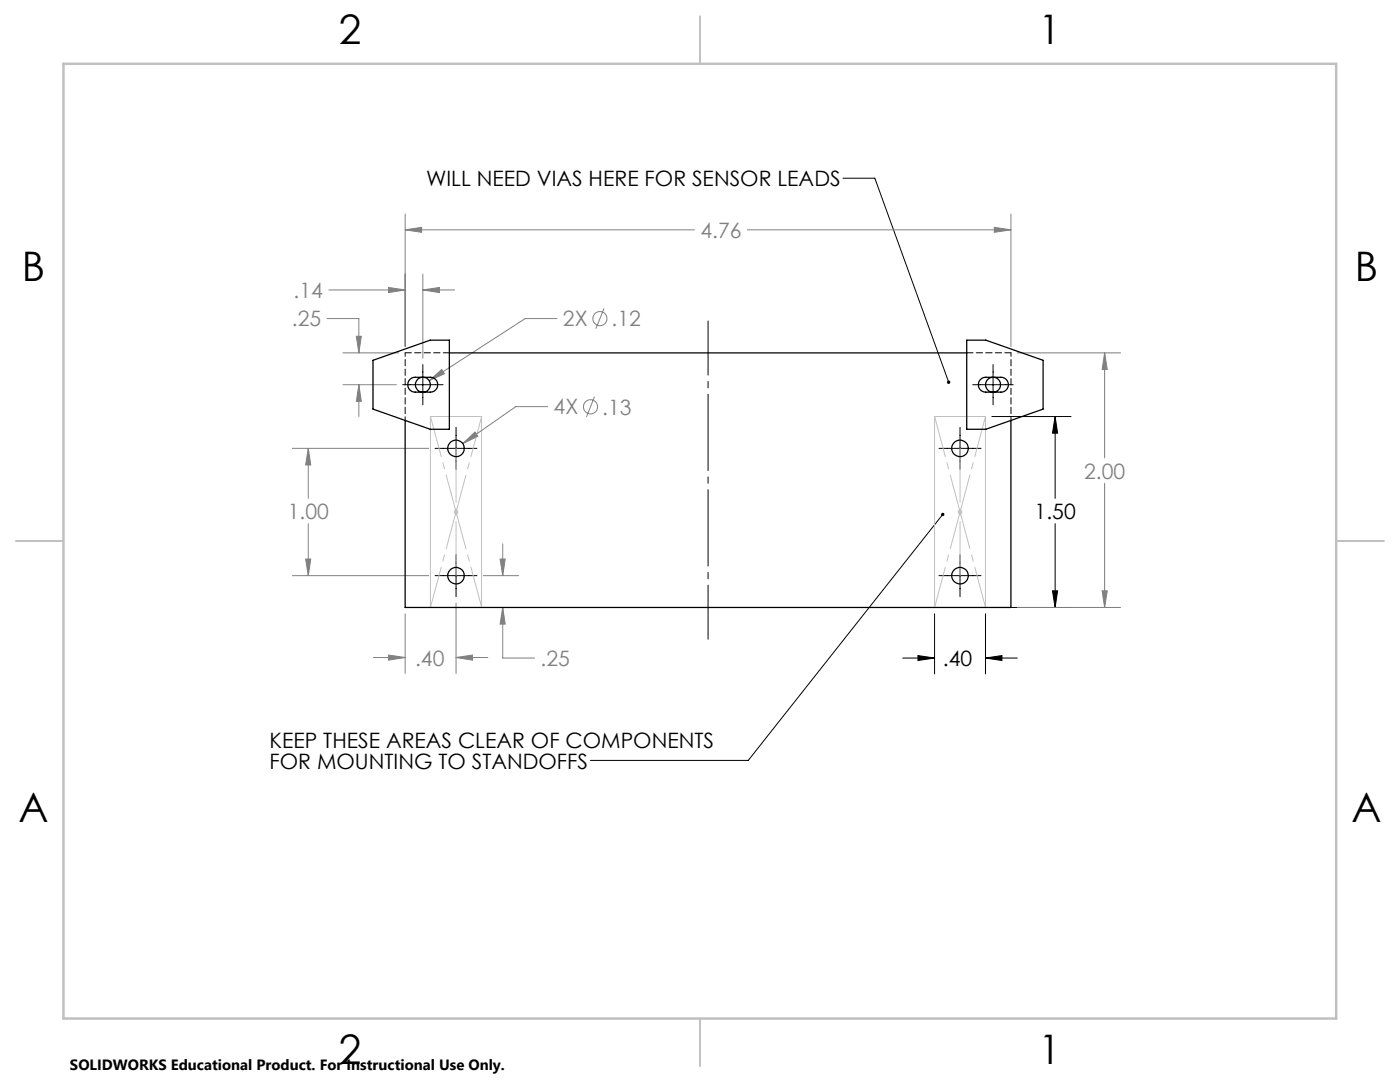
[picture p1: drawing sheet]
<svg xmlns="http://www.w3.org/2000/svg" width="279mm" height="216mm" viewBox="0 0 279 216" stroke-linecap="round" stroke-linejoin="round" font-family="sans-serif">
<g fill="none" stroke="#808080" stroke-width=".2">
<path d="M65.6 57.9h15.3M77.5 57.4l3.4 .5-3.4 .5zM80.9 45.9l3.2-.5v1zM80.9 42.7v26.4M80.9 45.9h57.7M84.4 57.9l3.3-.5v1zM84.4 54.7v16.8M84.4 57.9h6.3M149.2 45.9h52.6M198.4 45.4l3.4 .5-3.4 .5zM201.8 42.7v26.4M65.3 63.6h6.3v6.8"/>
<path d="M68.4 76.8h10.7M68.4 70.4h11.2M71.1 67.1h1l-.5 3.3zM71.6 76.8l.5 3.3h-1zM71.6 76.8v6.3M85.7 76l2.5-2.3 .5 .9zM111.2 63.6h-6.4l-19.1 12.4M118.6 79.2l-1.5 4M120.5 61.6l-1.6 4M203 70.4h20.6M220.5 70.4l.5 3.3h-1zM220.5 70.4v21"/>
<path d="M58.3 89.5h27.2M61.5 89.5l.5 3.3h-1zM61.5 89.5v9.9M92.4 88.5l2.4-2.3 .6 .9zM109.3 81.1h-6.4l-10.5 7.4M220.5 96.4v24.8M58.3 114.9h27.2M61 111.5h1l-.5 3.4zM61.5 104.5v10.4M96.4 114.9h7.1M99.8 111.5h1l-.5 3.4zM100.3 108.5v6.4"/>
<path d="M220 117.9h1l-.5 3.3zM74.5 131.2h6.4M77.5 130.7l3.4 .5-3.4 .5zM80.9 122.5v11.9M91 131.2l3.3-.5v1zM91 120.3v14.1M91 131.2h6.4M100.3 121.2l.5 3.3h-1zM100.3 121.2v10.1h6.4M203 121.2h20.6"/>
<circle cx="119.7" cy="63.6" r="1.41"/>
<circle cx="117.9" cy="81.2" r="1.41"/>
</g>
<g fill="none" stroke="#000" stroke-width=".2">
<path d="M168.2 35.6h6.4l14.7 40.7M80.4 76.8h8M84.4 72.7v8.1M194.1 76.8h8.1M198.2 72.7v8.1M86.8 89.5h8.4M91 85.3v8.4M187.4 89.5h8.4M191.6 85.3v8.4M197.9 83.1h15.8M210.6 83.1v16.3M210.6 83.1l.5 3.3h-1.1z"/>
<path d="M86.8 114.9h8.4M91 110.7v8.4M187.4 114.9h8.4M188.1 102.7l-38.8 49h-31.5M191.6 110.7v8.4M210 117.9h1.1l-.5 3.3zM210.6 104.5v16.7M180.2 131.3h6.3M183.2 130.8l3.3 .5-3.3 .5zM186.5 122.5v12M196.7 122.5v12M196.7 131.3h6.3"/>
<path d="M196.7 131.3l3.3-.5v1zM197.9 121.2h15.8"/>
</g>
<path d="M85.9 83.1h10.2v38.1h-10.2zM186.5 83.1h10.2v38.1h-10.2zM90.5 102.2h1M90.7 101.8l.7 .7M91 101.7v1M91.4 101.8l-.7 .7M191.1 102.2h1M191.2 101.8l.7 .7M191.6 101.7v1M191.9 101.8l-.7 .7" fill="none" stroke="#c0c0c0" stroke-width=".2"/>
<path d="M141.3 64v63.5" fill="none" stroke="#000" stroke-width=".2" stroke-dasharray="15.2 1.3 1.3 1.3" stroke-dashoffset="4.4"/>
<path d="M85.9 83.1l10.2 38.1M85.9 121.2l10.2-38.1" fill="none" stroke="#c0c0c0" stroke-width=".2" stroke-dasharray="15.2 1.3 1.3 1.3" stroke-dashoffset="6.9"/>
<path d="M91 89.4v25.4M191.6 89.4v25.4" fill="none" stroke="#c0c0c0" stroke-width=".2" stroke-dasharray="15.2 1.3 1.3 1.3" stroke-dashoffset="4.4"/>
<path d="M186.5 83.1l10.2 38.1M186.5 121.2l10.2-38.1" fill="none" stroke="#c0c0c0" stroke-width=".2" stroke-dasharray="15.2 1.3 1.3 1.3" stroke-dashoffset="7"/>
<path d="M139.7 3.2v9.5M3.1 107.9h9.6M266.7 107.9h9.5M139.7 203.2v9.6" fill="none" stroke="#c0c0c0" stroke-width=".25"/>
<path d="M12.7 12.7h254v190.5h-254z" fill="none" stroke="#c0c0c0" stroke-width=".5"/>
<g fill="#000">
<path d="M188 102.4a.35 .35 0 0 0-.1 .5 .35 .35 0 0 0 .5 0 .35 .35 0 0 0-.1-.5l-.2 .3 .2-.3zM189.2 76a.35 .35 0 0 0-.2 .4 .35 .35 0 0 0 .4 .2l-.1-.3 .1 .3 .2-.1a.35 .35 0 0 0 0-.5 .35 .35 0 0 0-.4 0z"/>
<path d="M210 117.9h1.1l-.5 3.3zM210.6 83.1l.5 3.3h-1.1zM183.2 130.8l3.3 .5-3.3 .5zM196.7 131.3l3.3-.5v1z"/>
</g>
<path d="M84.4 57.9l3.3-.5v1zM77.5 57.4l3.4 .5-3.4 .5zM71.6 76.8l.5 3.3h-1zM71.1 67.1h1l-.5 3.3zM61.5 89.5l.5 3.3h-1zM61 111.5h1l-.5 3.4zM91 131.2l3.3-.5v1zM77.5 130.7l3.4 .5-3.4 .5zM99.8 111.5h1l-.5 3.4zM100.3 121.2l.5 3.3h-1zM80.9 45.9l3.2-.5v1zM198.4 45.4l3.4 .5-3.4 .5zM220.5 70.4l.5 3.3h-1zM220 117.9h1l-.5 3.3zM92.4 88.5l3-1.4-.6-.9zM85.7 76l3-1.4-.5-.9z" fill="#808080"/>
<g fill="none" stroke="#000" stroke-width=".25">
<path d="M74.4 71.9l11.5-4h3.8v17.8h-3.8l-11.5-4.1zM81.8 75.7l.7-.4h3.4a1.48 1.48 0 0 1 1.4 1.5 1.48 1.48 0 0 1-1.4 1.4h-3a1.48 1.48 0 0 1-1.4-.9 1.48 1.48 0 0 1 .3-1.6zM89.7 70.4h103.2M192.9 67.9h3.8l11.5 4v9.7l-11.5 4.1h-3.8zM195.7 75.7l.7-.4h3.3a1.48 1.48 0 0 1 1.6 1.5 1.48 1.48 0 0 1-1.6 1.4h-3a1.48 1.48 0 0 1-1.3-.9 1.48 1.48 0 0 1 .3-1.6zM80.9 83.9v37.3h120.9v-37.3"/>
<circle cx="84.4" cy="76.8" r="1.51"/>
<circle cx="198.2" cy="76.8" r="1.49"/>
<circle cx="91" cy="89.5" r="1.64"/>
<circle cx="191.6" cy="89.5" r="1.65"/>
<circle cx="91" cy="114.9" r="1.64"/>
<circle cx="191.6" cy="114.9" r="1.65"/>
</g>
<path d="M80.9 70.4v13.5M201.8 83.9v-13.5" fill="none" stroke="#000" stroke-width=".2" stroke-dasharray="1.3 .6" stroke-dashoffset=".6"/>
<path d="M89.7 70.4h-8.8M201.8 70.4h-8.8" fill="none" stroke="#000" stroke-width=".2" stroke-dasharray="1.3 .6"/>
<g font-size="8.1">
<text x="67.6" y="8.9">2</text>
<text x="207.3" y="8.9">1</text>
<text x="4.4" y="56.2">B</text>
<text x="270.4" y="56.2">B</text>
<text x="3.7" y="164.1">A</text>
<text x="269.7" y="164.1">A</text>
<text x="67.6" y="212.4">2</text>
<text x="207.3" y="212.4">1</text>
</g>
<g font-size="4.2">
<text x="85" y="37.1">WILL NEED VIAS HERE FOR SENSOR LEADS</text>
<text x="206.5" y="103.6">1.50</text>
<text x="188.2" y="132.9">.40</text>
<text x="53.8" y="149.2">KEEP THESE AREAS CLEAR OF COMPONENTS</text>
<text x="53.8" y="153.4">FOR MOUNTING TO STANDOFFS</text>
</g>
<g font-size="4.2" fill="#808080">
<text x="139.8" y="47.4">4.76</text>
<text x="58.6" y="59.4">.14</text>
<text x="58.2" y="65.1">.25</text>
<text x="112.4" y="65.1">2X</text>
<text x="122.1" y="65.1">.12</text>
<text x="110.5" y="82.7">4X</text>
<text x="120.2" y="82.7">.13</text>
<text x="216.4" y="95.5">2.00</text>
<text x="57.4" y="103.6">1.00</text>
<text x="82.8" y="132.8">.40</text>
<text x="107.9" y="132.9">.25</text>
</g>
<text font-size="3" x="14" y="213.5">SOLIDWORKS Educational Product. For Instructional Use Only.</text>
</svg>
